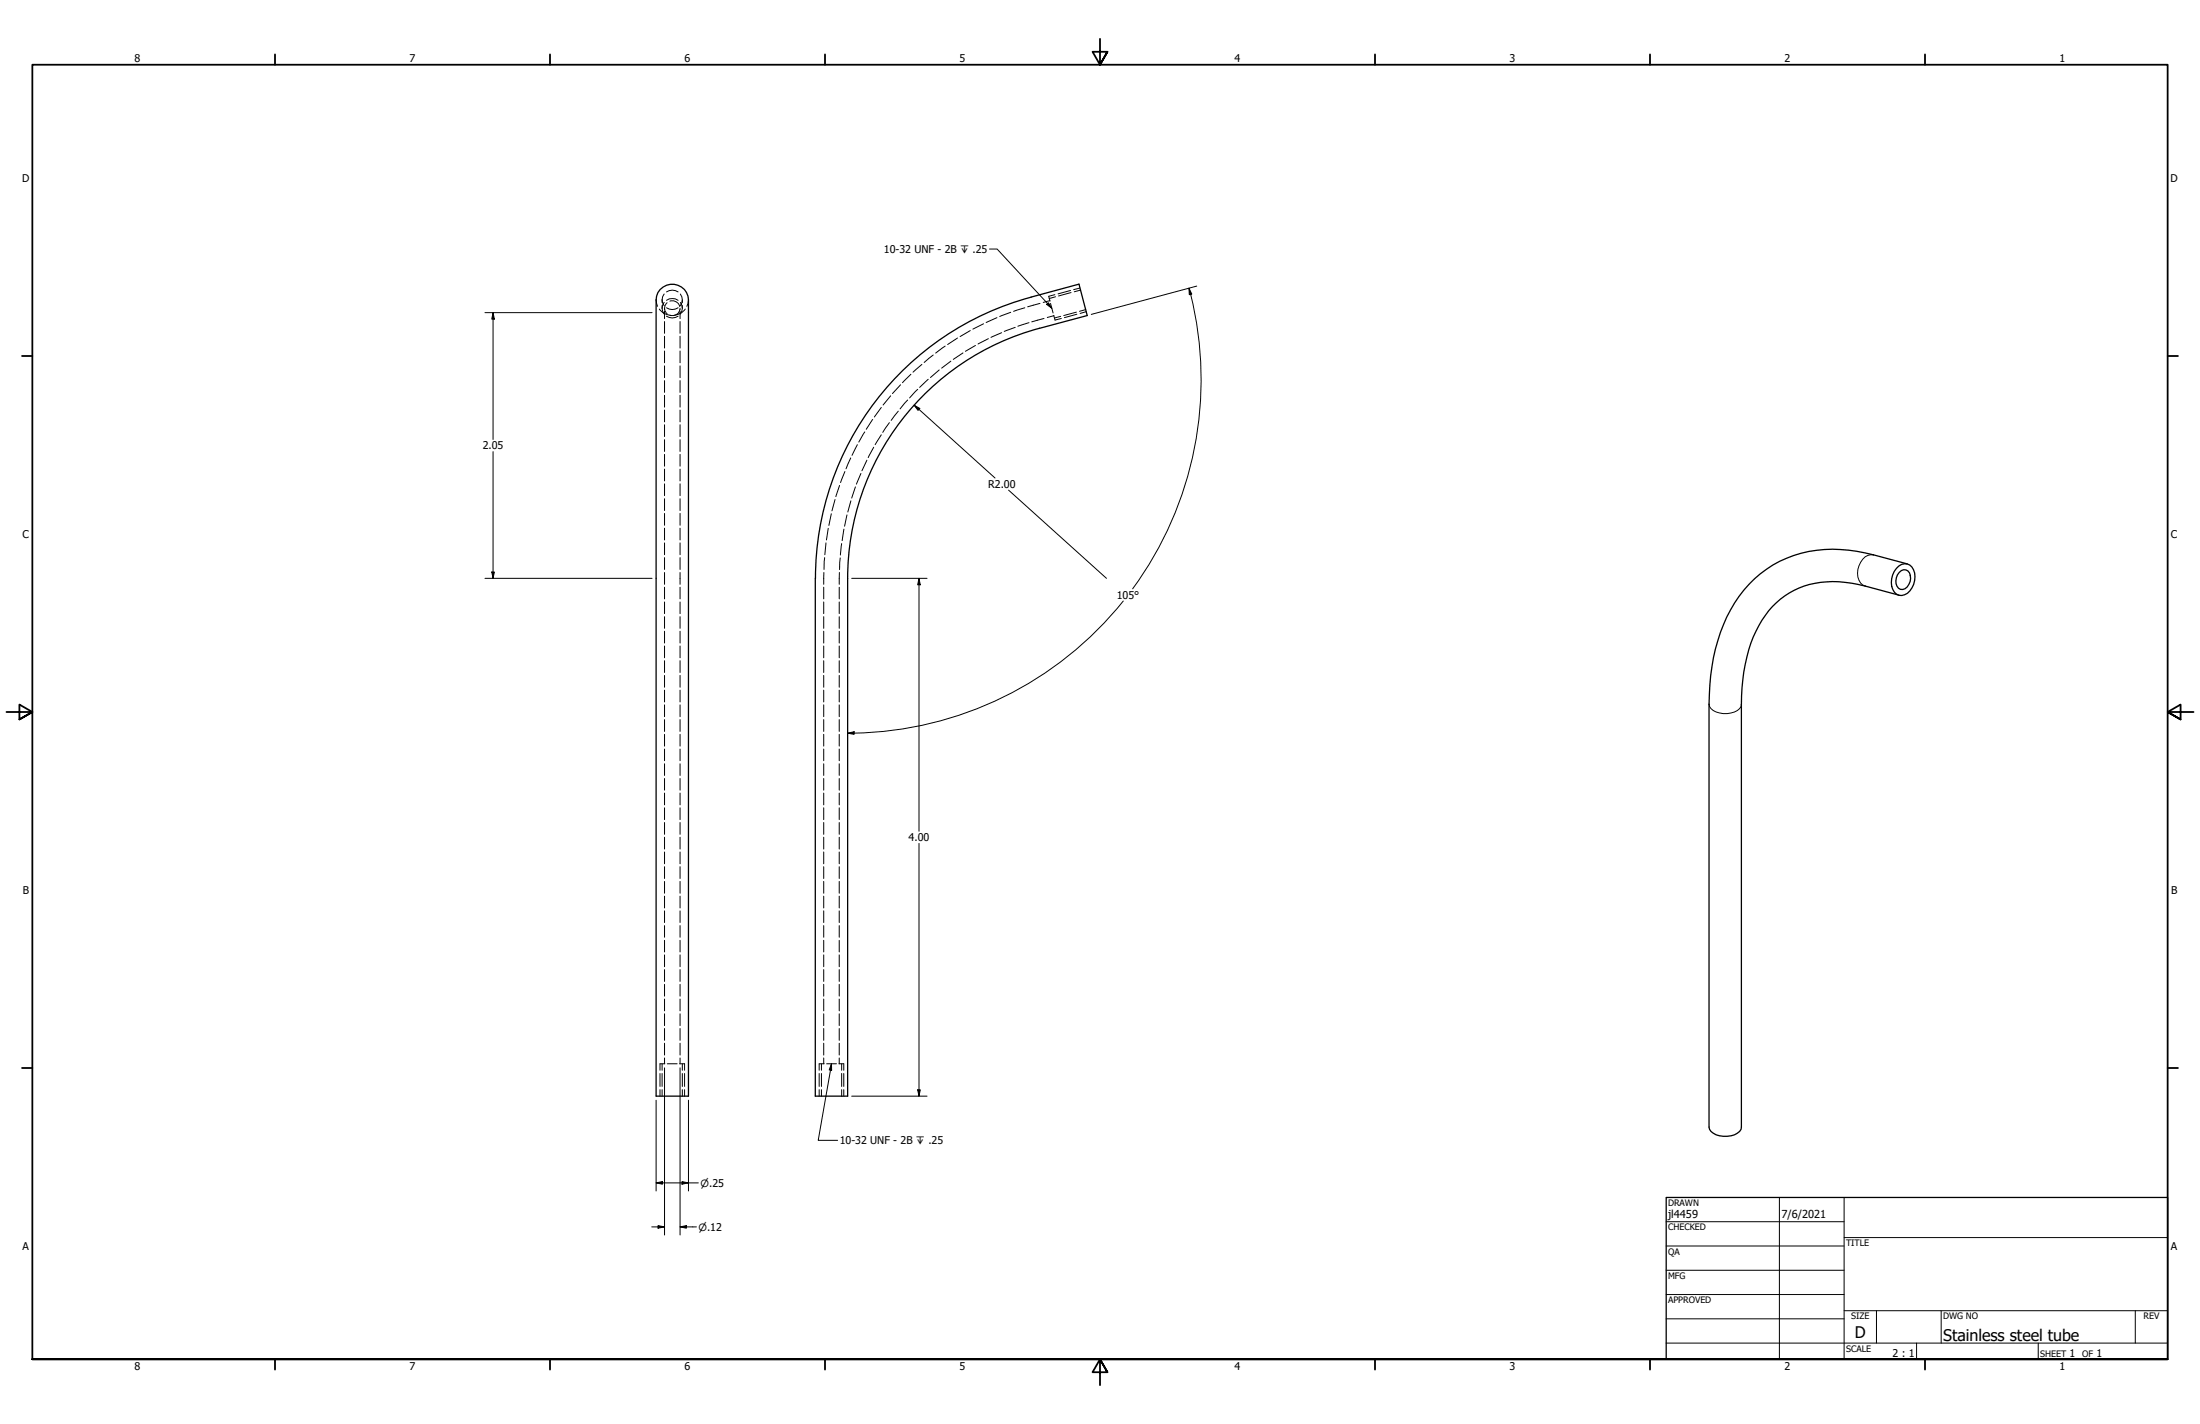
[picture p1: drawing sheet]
<svg xmlns="http://www.w3.org/2000/svg" width="864mm" height="559mm" viewBox="0 0 864 559" stroke-linecap="round" stroke-linejoin="round" font-family="sans-serif">
<!-- layer: Hidden (ANSI) -->
<g fill="none" stroke="#000" stroke-width=".39">
<path d="M257.6 117.7l.5 2.5M259.9 117.7l.2 1.2 .6 1.1M259.9 117.7v1M259.9 119.9v1.1M260.7 115.4l-.6 1.1-.2 1.2M260.7 118.7l-.6 1.1-.2 1.2M261.6 114.6a4.1 4.1 0 0 1 4.6 0M261.6 117.9a4.1 4.1 0 0 1 4.6 0M261.9 118.8l-.9 1.2-.1 1M263 118.2a2.99 2.99 0 0 1 3.8 2.1M267.1 115.4a3.8 3.8 0 0 1 0 4.6M267.1 118.7a3.8 3.8 0 0 1 0 4.6"/>
<path d="M267.8 117.7v1M267.8 119.9v1.1M270.3 117.7l-.7 2.5M408.2 119.1l-4.8 1.3M411.7 116.3l.5 1.9M412.1 118l-2.6 .7M412.4 119.1l1 3.7M414.3 116.5l-2.4 .7M420.4 114.8l-4.9 1.3M424.1 113.9l-2.4 .6M258.8 121.3a5.8 5.8 0 0 0 4.5 2.5M259.9 121l.2 1.1 .6 1.2"/>
<path d="M260.9 121l.1 1 .9 1.1M260.9 121v.5M260.9 122.1v2.9M260.9 126.2v4.6M260.9 132v4.6M260.9 137.7v4.7M261.6 120.8a4.1 4.1 0 0 0 4.6 0M261.6 124.1a4.1 4.1 0 0 0 4.6 0M266.8 121.5a2.88 2.88 0 0 1-3.8 2.2M267 121v.5M267 122.1v2.9M267 126.2v4.6"/>
<path d="M267 132v4.6M267 137.7v4.7M269 121.3a5.8 5.8 0 0 1-4.5 2.5M366.3 139.3l-3.5 2.9M371 135.8l-3.7 2.8M375.9 132.7l-3.9 2.5M378 138.5l-3.8 2.5M380.9 129.7l-4 2.4M382.9 135.6l-3.9 2.3M386.1 127.1l-4.2 2.1M388 132.9l-4.1 2.1M391.4 124.7l-4.3 1.9"/>
<path d="M393.2 130.6l-4.2 1.8M396.7 122.6l-4.3 1.6M398.5 128.5l-4.3 1.5M402.3 120.8l-4.4 1.4M403.9 126.6l-4.4 1.4M409.8 125l-4.8 1.3M413.6 123.8l.5 1.8M413.7 123.9l-2.6 .7M416.4 124.1l-2.4 .7M422.5 122.5l-4.9 1.3M426.2 121.5l-2.5 .7M260.9 143.6v4.6"/>
<path d="M260.9 149.4v4.6M260.9 155.1v4.7M267 143.6v4.6M267 149.4v4.6M267 155.1v4.7M345.9 159.9l-2.7 3.7M349.6 155.3l-3 3.6M353.5 151l-3.2 3.4M356.3 157l-3 3.5M357.6 146.9l-3.3 3.3M360.2 152.8l-3.1 3.3M361.9 143l-3.5 3.1"/>
<path d="M364.4 148.8l-3.4 3.2M368.7 145.2l-3.4 2.9M373.3 141.7l-3.7 2.8M260.9 160.9v4.6M260.9 166.7v4.6M260.9 172.5v4.7M260.9 178.3v4.6M267 160.9v4.6M267 166.7v4.6M267 172.5v4.7M267 178.3v4.6M333.9 179.7l-1.8 4.3"/>
<path d="M336.5 174.5l-2 4.2M339.5 169.5l-2.4 4M342.6 164.6l-2.6 3.9M343 175.5l-2.2 4.1M345.9 170.6l-2.4 3.9M349.1 165.9l-2.6 3.8M352.6 161.4l-2.8 3.6M260.9 184.1v4.6M260.9 189.9v4.6M260.9 195.7v4.6M267 184.1v4.6M267 189.9v4.6"/>
<path d="M267 195.7v4.6M327.8 196l-1.2 4.5M329.6 190.5l-1.5 4.4M331.7 185l-1.8 4.4M334 196.5l-1.2 4.4M335.8 191.1l-1.5 4.4M337.9 185.8l-1.7 4.2M340.3 180.6l-2 4.1M260.9 201.5v4.6M260.9 207.3v4.6M260.9 213v4.7M260.9 218.8v4.7"/>
<path d="M267 201.5v4.6M267 207.3v4.6M267 213v4.7M267 218.8v4.7M323.7 218.8l-.2 4.7M324.2 213l-.4 4.7M325.1 207.3l-.7 4.6M326.3 201.6l-.9 4.6M329.8 218.9l-.2 4.6M330.4 213.3l-.5 4.5M331.3 207.6l-.7 4.6M332.5 202.1l-1 4.4"/>
<path d="M260.9 224.7v4.6M260.9 230.4v4.6M260.9 236.2v4.6M267 224.7v4.6M267 230.4v4.6M267 236.2v4.6M323.3 230.4v4.6M323.3 236.2v4.6M323.4 224.7l-.1 4.6M329.4 230.4v4.6M329.4 236.2v4.6M329.5 224.7l-.1 4.6"/>
<path d="M260.9 242v4.6M260.9 247.7v4.6M260.9 253.5v4.6M260.9 259.3v4.6M267 242v4.6M267 247.7v4.6M267 253.5v4.6M267 259.3v4.6M323.3 242v4.6M323.3 247.7v4.6M323.3 253.5v4.6M323.3 259.3v4.6"/>
<path d="M329.4 242v4.6M329.4 247.7v4.6M329.4 253.5v4.6M329.4 259.3v4.6M260.9 265v4.7M260.9 270.8v4.7M260.9 276.6v4.6M267 265v4.7M267 270.8v4.7M267 276.6v4.6M323.3 265v4.7M323.3 270.8v4.7"/>
<path d="M323.3 276.6v4.6M329.4 265v4.7M329.4 270.8v4.7M329.4 276.6v4.6M260.9 282.4v4.6M260.9 288.2v4.6M260.9 293.9v4.6M260.9 299.7v4.6M267 282.4v4.6M267 288.2v4.6M267 293.9v4.6M267 299.7v4.6"/>
<path d="M323.3 282.4v4.6M323.3 288.2v4.6M323.3 293.9v4.6M323.3 299.7v4.6M329.4 282.4v4.6M329.4 288.2v4.6M329.4 293.9v4.6M329.4 299.7v4.6M260.9 305.5v4.6M260.9 311.2v4.6M260.9 317v4.6M267 305.5v4.6"/>
<path d="M267 311.2v4.6M267 317v4.6M323.3 305.5v4.6M323.3 311.2v4.6M323.3 317v4.6M329.4 305.5v4.6M329.4 311.2v4.6M329.4 317v4.6M260.9 322.8v4.6M260.9 328.5v4.7M260.9 334.3v4.7M267 322.8v4.6"/>
<path d="M267 328.5v4.7M267 334.3v4.7M323.3 322.8v4.6M323.3 328.5v4.7M323.3 334.3v4.7M329.4 322.8v4.6M329.4 328.5v4.7M329.4 334.3v4.7M260.9 340.1v4.6M260.9 345.9v4.6M260.9 351.7v4.6M260.9 357.4v4.6"/>
<path d="M267 340.1v4.6M267 345.9v4.6M267 351.7v4.6M267 357.4v4.6M323.3 340.1v4.6M323.3 345.9v4.6M323.3 351.7v4.6M323.3 357.4v4.6M329.4 340.1v4.6M329.4 345.9v4.6M329.4 351.7v4.6M329.4 357.4v4.6"/>
<path d="M260.9 363.2v4.6M260.9 369v4.6M260.9 374.7v4.6M267 363.2v4.6M267 369v4.6M267 374.7v4.6M323.3 363.2v4.6M323.3 369v4.6M323.3 374.7v4.6M329.4 363.2v4.6M329.4 369v4.6M329.4 374.7v4.6"/>
<path d="M260.9 380.5v4.6M260.9 386.3v4.6M260.9 392v4.7M260.9 397.8v4.7M267 380.5v4.6M267 386.3v4.6M267 392v4.7M267 397.8v4.7M323.3 380.5v4.6M323.3 386.3v4.6M323.3 392v4.7M323.3 397.8v4.7"/>
<path d="M329.4 380.5v4.6M329.4 386.3v4.6M329.4 392v4.7M329.4 397.8v4.7M259.1 417.4h1.9M259.9 417.4v2.6M260.9 403.6v4.6M260.9 409.4v4.6M260.9 415.2v2.2M261.9 417.4h3.9M266.8 417.4h1.9M267 403.6v4.6"/>
<path d="M267 409.4v4.6M267 415.2v2.2M267.8 417.4v2.6M321.6 417.4h1.9M322.5 417.4v2.6M323.3 403.6v4.6M323.3 409.4v4.6M323.3 415.2v2.2M324.5 417.4h3.9M329.3 417.4h1.9M329.4 403.6v4.6M329.4 409.4v4.6"/>
<path d="M329.4 415.2v2.2M330.4 417.4v2.6M259.9 421.3v5M259.9 427.6v2.5M267.8 421.3v5M267.8 427.6v2.5M322.5 421.3v5M322.5 427.6v2.5M330.4 421.3v5M330.4 427.6v2.5"/>
</g>
<!-- layer: Hidden Narrow (ANSI) -->
<g fill="none" stroke="#000" stroke-width=".39">
<path d="M414.1 115.6l-2.4 .7M420.2 114l-4.8 1.3M423.9 113l-2.5 .7M416.6 125l-2.5 .6M422.7 123.3l-4.9 1.4M426.4 122.3l-2.4 .7M259.1 417.4v2.6M268.7 417.4v2.6M321.6 417.4v2.6M331.2 417.4v2.6M259.1 421.3v5M259.1 427.6v2.5"/>
<path d="M268.7 421.3v5M268.7 427.6v2.5M321.6 421.3v5M321.6 427.6v2.5M331.2 421.3v5M331.2 427.6v2.5"/>
</g>
<!-- layer: Visible (ANSI) -->
<path d="M259.1 113.6a6.4 6.4 0 0 1 7-1.7 6.4 6.4 0 0 1 4.2 5.8v312.4h-12.7v-312.4l.7-2.9zM404.7 116.6l18.8-5.1 3.3 12.3a171.6 171.6 0 0 0-34.7 10.8 101.7 101.7 0 0 0-59.4 92.4v203.1h-12.7v-203.2M404.8 116.6a114.3 114.3 0 0 0-84.7 110.4M744.4 223.1a3.9 3.9 0 0 1 4.3-1.8 3.9 3.9 0 0 1 2.9 3.6 8 8 0 0 1-3.9 8.5 3.7 3.7 0 0 1-5.1-3.3 8.6 8.6 0 0 1 1.8-7zM745.6 224.6a2.36 2.36 0 0 1 2.5-1 2.36 2.36 0 0 1 1.8 2.2 4.7 4.7 0 0 1-3 5.5 3.2 3.2 0 0 1-2.5-4.6zM748.7 221.3a132.1 132.1 0 0 0-23-5.4 45.1 45.1 0 0 0-49.2 29.3 79.3 79.3 0 0 0-5.6 31.2v165.9a5.3 5.3 0 0 0 5.6 3.6 7 7 0 0 0 7-2.7l.1-166.8a62.9 62.9 0 0 1 8-33 32 32 0 0 1 32.7-14.9l7.9 1.5 13.2 3.6" fill="none" stroke="#000" stroke-width=".51"/>
<!-- layer: Visible Narrow (ANSI) -->
<path d="M735.5 217.7a5.3 5.3 0 0 0-5.8 4.3 5.9 5.9 0 0 0 2.5 8M670.9 276.4a4.3 4.3 0 0 0 4.1 3.4 8.9 8.9 0 0 0 7.9-1.7l.6-.9 .1-.8" fill="none" stroke="#000" stroke-width=".39"/>
<!-- layer: Border (ANSI) -->
<g fill="none" stroke="#000" stroke-width=".7">
<path d="M431.8 15.2v10.2l-2.9-5.1h5.8l-2.9 5.1 2.9-5.1M107.9 21.3v4.1M215.9 21.3v4.1M323.8 21.3v4.1M539.8 21.3v4.1M647.7 21.3v4.1M755.6 21.3v4.1M8.6 139.7h4.1M850.9 139.7h4.1M2.5 279.4h10.2l-5.1-2.9v5.8l5.1-2.9-5.1 2.9M861.1 279.4h-10.2l5.1-2.9v5.8l-5.1-2.9 5.1 2.9M8.6 419.1h4.1"/>
<path d="M850.9 419.1h4.1M12.7 533.4v-508h838.2v508h-838.2h838.2M107.9 533.4v4.1M215.9 533.4v4.1M323.8 533.4v4.1M434.7 538.5l-2.9-5.1 2.9 5.1h-5.8l2.9-5.1v10.2M539.8 533.4v4.1M647.7 533.4v4.1M755.6 533.4v4.1"/>
</g>
<!-- layer: Title (ANSI) -->
<g fill="none" stroke="#000" stroke-width=".39">
<path d="M654 479.4h69.9M698.5 469.9v63.5M723.9 469.9v63.5M654 488.9h69.9M654 498.5h69.9M723.9 485.6h127M654 508h69.9M654 517.5h69.9M723.9 514.3h127M736.6 514.3v12.7M762 514.3v12.7M838.2 514.3v12.7"/>
<path d="M654 527h196.9M752.3 527v6.4M800.1 527v6.4"/>
</g>
<path d="M654 469.9h196.9v63.5h-196.9z" fill="none" stroke="#000" stroke-width=".51"/>
<!-- layer: Symbol (ANSI) -->
<path d="M388.4 97.7h3l21.5 23.3M410.8 119.4l.7-.6 1.4 2.2zM326.4 417.4l.1 2.6-1-.1zM326.4 417.4l-5.2 30.1h7.6" fill="none" stroke="#000" stroke-width=".39"/>
<g fill="#000">
<path d="M410.8 119.4l.7-.6 1.4 2.2z" fill-rule="evenodd"/>
<path d="M326.4 417.4l.1 2.6-1-.1z" fill-rule="evenodd"/>
</g>
<!-- layer: Dimension (ANSI) -->
<g fill="none" stroke="#000" stroke-width=".39">
<path d="M466.7 113.1l1.1 2.3-.9 .2zM466.7 113.1l.7 2.4M467.4 115.6a138.7 138.7 0 0 1-22.8 115.5M469.8 112.3l-41.4 11.1M190.4 122.7h65.6M193.5 122.7l.6 2.5h-1.1zM193.5 122.7v49.8M358.8 159l2.3 1.3-.7 .7zM358.8 159l31.8 28.6M193.5 177.2v49.7M395.9 192.3l38.4 34.6M190.4 226.9h65.6"/>
<path d="M193 224.5h1.1l-.6 2.4zM334.3 226.9h29.6M360.7 226.9l.6 2.6h-1.1zM360.7 226.9v99.3M440.9 235.9a138.7 138.7 0 0 1-105.6 51.8M332.7 287.7l2.6-.6v1.1zM335.3 287.7h-2.6M360.7 331v99.1M260.9 419v65.6M267 419v65.6M257.6 431.7v35.7M270.3 431.7v35.7"/>
<path d="M334.3 430.1h29.6M360.2 427.7h1.1l-.6 2.4zM257.6 464.2l2.4-.5v1zM257.6 464.2h16.5M267.7 463.7l2.6 .5-2.6 .5zM255.8 481.5h5.1M258.3 480.9l2.6 .6-2.6 .5zM267 481.5l2.4-.6v1.1zM267 481.5h6.4"/>
</g>
<g fill="#000">
<path d="M466.7 113.1l1.1 2.3-.9 .2z" fill-rule="evenodd"/>
<path d="M193.5 122.7l.6 2.5h-1.1z" fill-rule="evenodd"/>
<path d="M358.8 159l2.3 1.3-.7 .7z" fill-rule="evenodd"/>
<path d="M193 224.5h1.1l-.6 2.4z" fill-rule="evenodd"/>
<path d="M360.7 226.9l.6 2.6h-1.1z" fill-rule="evenodd"/>
<path d="M332.7 287.7l2.6-.6v1.1z" fill-rule="evenodd"/>
<path d="M360.2 427.7h1.1l-.6 2.4z" fill-rule="evenodd"/>
<path d="M257.6 464.2l2.4-.5v1z" fill-rule="evenodd"/>
<path d="M267.7 463.7l2.6 .5-2.6 .5z" fill-rule="evenodd"/>
<path d="M258.3 480.9l2.6 .6-2.6 .5z" fill-rule="evenodd"/>
<path d="M267 481.5l2.4-.6v1.1z" fill-rule="evenodd"/>
</g>
<g font-size="6.3">
<text x="728.1" y="524.9">D</text>
<text x="762.8" y="526.2">Stainless steel tube</text>
</g>
<g font-size="4.3">
<text x="654.8" y="477.8">jl4459</text>
<text x="699.3" y="478">7/6/2021</text>
</g>
<g font-size="4.2">
<text x="52.8" y="24.4">8</text>
<text x="160.8" y="24.4">7</text>
<text x="268.7" y="24.4">6</text>
<text x="376.7" y="24.4">5</text>
<text x="484.6" y="24.4">4</text>
<text x="592.6" y="24.4">3</text>
<text x="700.5" y="24.4">2</text>
<text x="808.5" y="24.4">1</text>
<text x="8.8" y="71.4">D</text>
<text x="852" y="71.4">D</text>
<text x="347" y="99.3">10-32 UNF - 2B ↧ .25</text>
<text x="189.5" y="176.3">2.05</text>
<text x="387.9" y="191.5">R2.00</text>
<text x="8.9" y="211.1">C</text>
<text x="852.2" y="211.1">C</text>
<text x="438.4" y="234.9">105°</text>
<text x="356.7" y="330.1">4.00</text>
<text x="9" y="350.8">B</text>
<text x="852.2" y="350.8">B</text>
<text x="329.6" y="449">10-32 UNF - 2B ↧ .25</text>
<text x="8.9" y="490.5">A</text>
<text x="852.2" y="490.5">A</text>
<text x="742.9" y="532.6">2 : 1</text>
<text x="812.4" y="532.6">1</text>
<text x="823" y="532.6">1</text>
<text x="52.8" y="537.5">8</text>
<text x="160.8" y="537.5">7</text>
<text x="268.7" y="537.5">6</text>
<text x="376.7" y="537.5">5</text>
<text x="484.6" y="537.5">4</text>
<text x="592.6" y="537.5">3</text>
<text x="700.5" y="537.5">2</text>
<text x="808.5" y="537.5">1</text>
</g>
<g font-size="3.9">
<text x="275" y="465.6">⌀.25</text>
<text x="274.1" y="482.9">⌀.12</text>
</g>
<g font-size="3.5">
<text x="654.8" y="473.2">DRAWN</text>
<text x="654.8" y="482.8">CHECKED</text>
<text x="724.7" y="488.9">TITLE</text>
<text x="654.8" y="492.3">QA</text>
<text x="654.8" y="501.8">MFG</text>
<text x="654.8" y="511.4">APPROVED</text>
<text x="726.7" y="517.7">SIZE</text>
<text x="762.8" y="517.7">DWG NO</text>
<text x="841.4" y="517.7">REV</text>
<text x="724.7" y="530.4">SCALE</text>
<text x="800.9" y="532.6">SHEET</text>
<text x="817.4" y="532.6">OF</text>
</g>
</svg>
